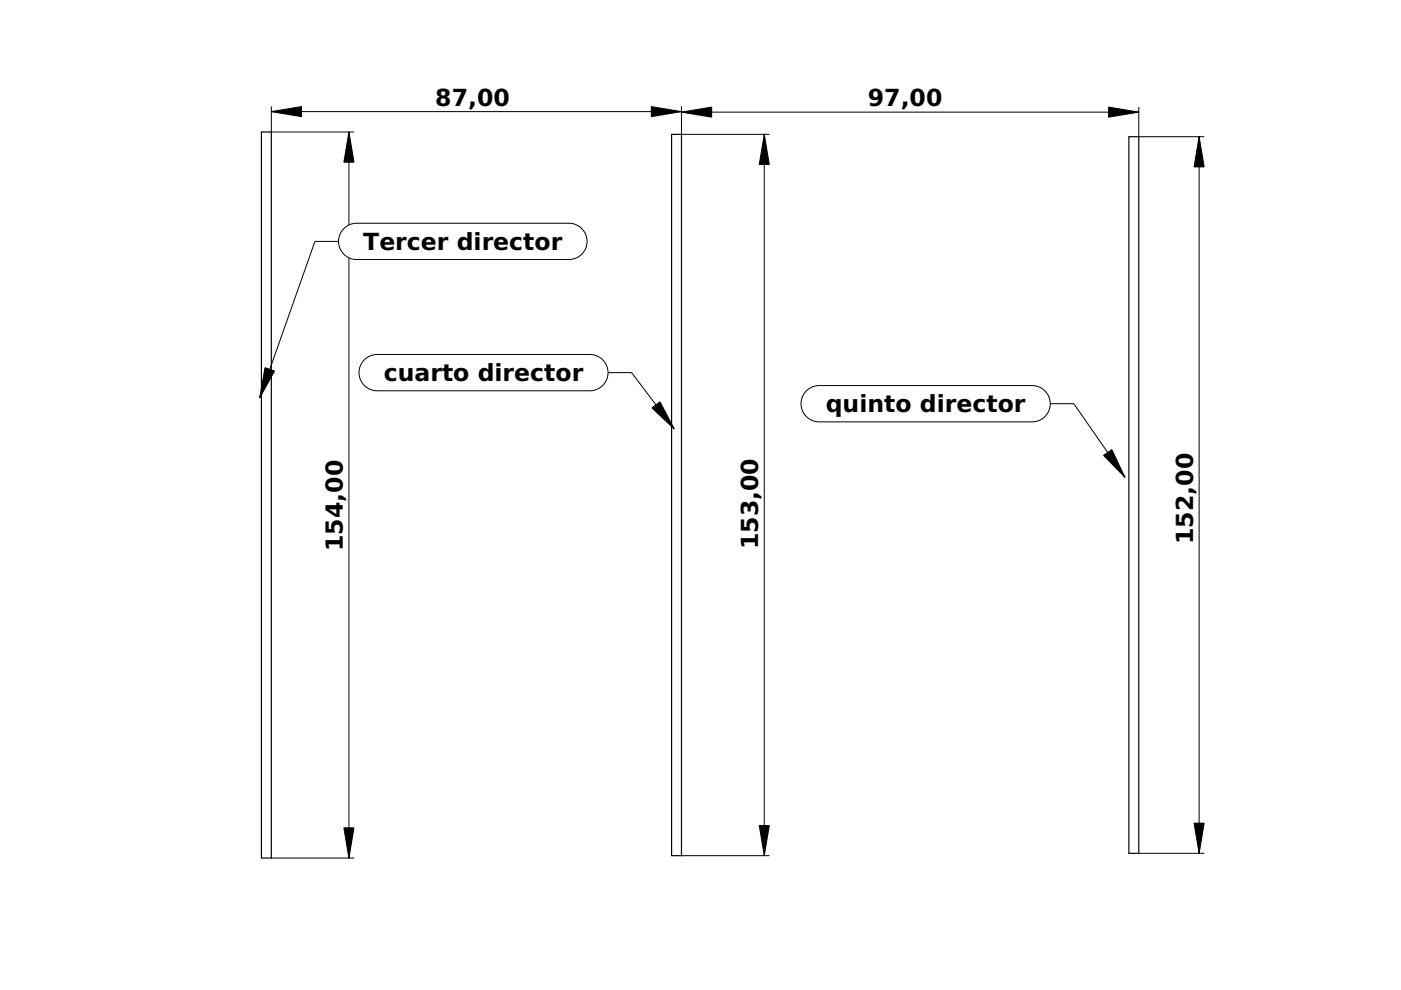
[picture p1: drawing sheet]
<svg xmlns="http://www.w3.org/2000/svg" width="297mm" height="210mm" viewBox="0 0 297 210" stroke-linecap="round" stroke-linejoin="round" font-family="sans-serif">
<path d="M55.4 28h2.1v153.9h-2.1zM142.4 28.5h2.1v152.9h-2.1zM239.3 29h2.1v151.9h-2.1z" fill="none" stroke="#000" stroke-width=".25"/>
<g fill="none" stroke="#000" stroke-width=".21">
<path d="M57.5 23.7h87M57.5 22.6v5.4h17.5M74 28v153.9M144.5 22.6v5.9h18.6M144.5 23.8h96.9M162 28.5v152.9M241.4 22.7v6.3h13.9M254.2 29v151.9M71.8 51.2h-5l-11.7 33.2M148.4 105h.1M57.5 181.9h17.5M144.5 181.4h18.6"/>
<path d="M241.4 180.9h13.9"/>
</g>
<path d="M57.5 23.7l6.4-1.1v2.1zM74 28l1 6.4h-2.1zM138.1 22.6l6.4 1.1-6.4 1zM144.5 23.8l6.4-1.1v2.1zM162 28.5l1.1 6.4h-2.1zM235 22.7l6.4 1.1-6.4 1zM254.2 29l1.1 6.4h-2.1zM56.2 78l2 .7-3.1 5.7zM72.9 175.5h2.1l-1 6.4zM161 175h2.1l-1.1 6.4zM253.2 174.5h2.1l-1.1 6.4z" fill="#000" stroke="#000" stroke-width=".21"/>
<path d="M72.9 48.5a3.8 3.8 0 0 1 2.7-1.2h45a3.8 3.8 0 0 1 3.9 3.9 3.8 3.8 0 0 1-3.9 3.8h-45a3.8 3.8 0 0 1-3.5-2.3 3.8 3.8 0 0 1 .8-4.2z" fill-rule="evenodd" fill="#fff" stroke="#000" stroke-width=".21"/>
<path d="M128.9 79h5l9 11.9M148.4 105h.1" fill="none" stroke="#000" stroke-width=".21"/>
<path d="M138.2 86.5l1.7-1.3 3 5.7z" fill="#000" stroke="#000" stroke-width=".21"/>
<path d="M77.2 76.3a3.8 3.8 0 0 1 2.8-1.1h45.1a3.8 3.8 0 0 1 3.8 3.8 3.8 3.8 0 0 1-3.8 3.9h-45.1a3.8 3.8 0 0 1-3.6-2.4 3.8 3.8 0 0 1 .8-4.2z" fill-rule="evenodd" fill="#fff" stroke="#000" stroke-width=".21"/>
<path d="M222.7 85.6h5l10.8 15.6M148.4 105h.1" fill="none" stroke="#000" stroke-width=".21"/>
<path d="M234 96.6l1.7-1.3 2.8 5.9z" fill="#000" stroke="#000" stroke-width=".21"/>
<path d="M171 82.9a3.8 3.8 0 0 1 2.7-1.1h45.1a3.8 3.8 0 0 1 3.9 3.8 3.8 3.8 0 0 1-3.9 3.8h-45.1a3.8 3.8 0 0 1-3.6-2.3 3.8 3.8 0 0 1 .9-4.2z" fill-rule="evenodd" fill="#fff" stroke="#000" stroke-width=".21"/>
<g font-size="5">
<text x="92.3" y="22.4">87,00</text>
<text x="184" y="22.5">97,00</text>
<text x="77" y="52.9">Tercer director</text>
<text x="81.4" y="80.8">cuarto director</text>
<text x="175.1" y="87.3">quinto director</text>
<text x="72.7" y="116.8" transform="rotate(-90 72.7 116.8)">154,00</text>
<text x="160.8" y="116.4" transform="rotate(-90 160.8 116.4)">153,00</text>
<text x="253" y="115.3" transform="rotate(-90 253 115.3)">152,00</text>
</g>
</svg>
